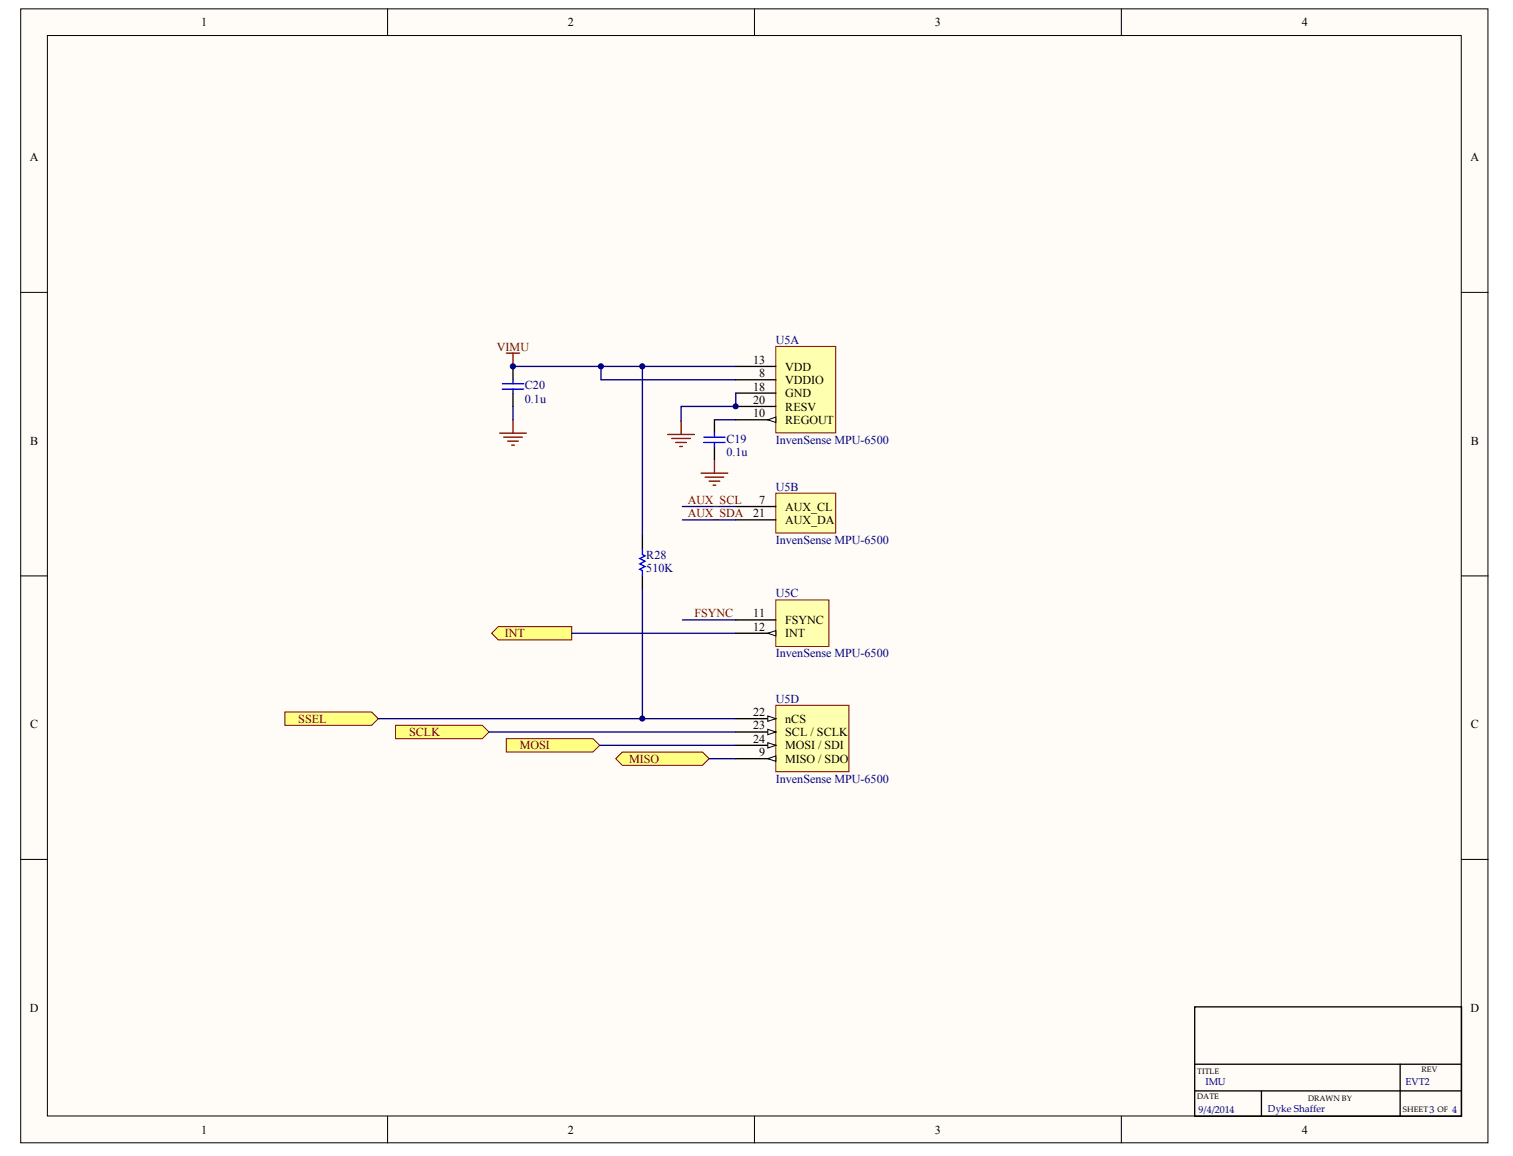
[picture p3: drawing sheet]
<svg xmlns="http://www.w3.org/2000/svg" width="274mm" height="209mm" viewBox="0 0 274 209" stroke-linecap="round" stroke-linejoin="round" font-family="sans-serif">
<g fill="#fffcf8" stroke="#000" stroke-width=".18">
<path d="M3.7 1.6h265.5v205.2h-265.5z"/>
<path d="M8.6 6.4h255.8v195.6h-255.8z"/>
</g>
<path d="M70.1 1.6v4.8M136.5 1.6v4.8M202.9 1.6v4.8M3.7 52.9h4.9M264.4 52.9h4.9M3.7 104.2h4.9M264.4 104.2h4.9M3.7 155.5h4.9M264.4 155.5h4.9M70.1 202v4.8M136.5 202v4.8M202.9 202v4.8" fill="none" stroke="#000" stroke-width=".18"/>
<path d="M216.2 182.2h48.2v19.8h-48.2zM216.2 197.4h48.2M216.2 192.6h48.2M228.2 197.4v4.6M253.3 192.6v9.4" fill="none" stroke="#000" stroke-width=".24"/>
<path d="M126.9 85.6h4.8M127.6 86.4h3.4M128.3 87.1h1.9M129 87.8h.5M129.3 83.2v2.4" fill="none" stroke="#800000" stroke-width=".24"/>
<g fill="#ffff80" stroke="#800000" stroke-width=".18">
<path d="M51.5 128.8h15.7l1.2 1.3-1.2 1.2h-15.7z" fill-rule="evenodd"/>
<path d="M112.6 136.1h14.5l1.2 1.2-1.2 1.2h-14.5l-1.2-1.2z" fill-rule="evenodd"/>
<path d="M71.6 131.3h15.7l1.2 1.2-1.2 1.2h-15.7z" fill-rule="evenodd"/>
<path d="M91.6 133.7h15.7l1.2 1.2-1.2 1.2h-15.7z" fill-rule="evenodd"/>
</g>
<path d="M140.4 62.7h10.8v15.6h-10.8z" fill="#ffffb0" stroke="#800000" stroke-width=".18"/>
<path d="M133.1 68.7h7.3M133.1 76h7.3" fill="none" stroke="#000" stroke-width=".24"/>
<path d="M138.9 76l1.5-.5v1z" fill="#fffcf8" stroke="#000" stroke-width=".18"/>
<path d="M133.1 66.3h7.3M133.1 71.1h7.3M133.1 73.6h7.3" fill="none" stroke="#000" stroke-width=".24"/>
<path d="M140.4 89.2h10.8v7.3h-10.8z" fill="#ffffb0" stroke="#800000" stroke-width=".18"/>
<path d="M133.1 91.7h7.3M133.1 94.1h7.3" fill="none" stroke="#000" stroke-width=".24"/>
<path d="M140.4 127.6h13.2v12.1h-13.2z" fill="#ffffb0" stroke="#800000" stroke-width=".18"/>
<path d="M133.1 137.3h7.3" fill="none" stroke="#000" stroke-width=".24"/>
<path d="M138.9 137.3l1.5-.5v1z" fill="#fffcf8" stroke="#000" stroke-width=".18"/>
<path d="M133.1 130.1h7.3" fill="none" stroke="#000" stroke-width=".24"/>
<path d="M138.9 129.6l1.5 .5-1.5 .4z" fill="#fffcf8" stroke="#000" stroke-width=".18"/>
<path d="M133.1 134.9h7.3" fill="none" stroke="#000" stroke-width=".24"/>
<path d="M138.9 134.4l1.5 .5-1.5 .5z" fill="#fffcf8" stroke="#000" stroke-width=".18"/>
<path d="M133.1 132.5h7.3" fill="none" stroke="#000" stroke-width=".24"/>
<path d="M138.9 132l1.5 .5-1.5 .5z" fill="#fffcf8" stroke="#000" stroke-width=".18"/>
<path d="M129.3 76h3.8M133.1 71.1v2.5" fill="none" stroke="#000080" stroke-width=".24"/>
<path d="M90.4 78.4h4.8M91.1 79.1h3.4M91.9 79.8h1.9M92.8 76v2.4M120.8 78.6h4.8M121.5 79.3h3.4M123.2 76.2v2.4M92.6 80.6h.5M122.3 80.1h1.9M123 80.8h.5" fill="none" stroke="#800000" stroke-width=".24"/>
<path d="M90.2 113.4h13.2v2.4h-13.2l-1.2-1.2z" fill-rule="evenodd" fill="#ffff80" stroke="#800000" stroke-width=".18"/>
<path d="M92.8 73.6v2.4M92.8 66.3h40.3M108.7 66.3v2.4h24.4M133.1 73.6h-9.9v2.6M123.5 91.7h9.6M123.5 94.1h9.6M103.4 114.6h29.7M123.5 112.2h9.6M88.5 132.5h44.6M108.5 134.9h24.6M128.3 137.3h4.8" fill="none" stroke="#000080" stroke-width=".24"/>
<path d="M91.6 63.9h2.4M92.8 63.9v2.4" fill="none" stroke="#800000" stroke-width=".24"/>
<path d="M140.4 108.6h9.6v8.4h-9.6z" fill="#ffffb0" stroke="#800000" stroke-width=".18"/>
<path d="M133.1 112.2h7.3M133.1 114.6h7.3" fill="none" stroke="#000" stroke-width=".24"/>
<path d="M138.9 114.6l1.5-.5v1z" fill="#fffcf8" stroke="#000" stroke-width=".18"/>
<path d="M92.8 66.3v2.4M92.8 71.1v2.5M129.3 76v2.4M116.2 97v2.4M129.3 80.8v2.4M116.2 104.2v2.4" fill="none" stroke="#000" stroke-width=".24"/>
<path d="M90.9 70.4h3.8M90.9 69.4h3.8M92.8 68.7v.7M92.8 70.4v.7M127.3 79.1h3.9M129.3 78.4v.7M116.2 99.4v1l.5 .2-1 .5 1 .5-1 .4 1 .5-1 .5 .5 .3v.9M127.3 80.1h3.9M129.3 80.1v.7" fill="none" stroke="#00f" stroke-width=".24"/>
<path d="M116.2 66.3v30.7M116.2 106.6v23.5M68.4 130.1h64.7" fill="none" stroke="#000080" stroke-width=".24"/>
<g fill="#000080" stroke="#000080" stroke-width=".18">
<circle cx="92.8" cy="66.3" r=".47"/>
<circle cx="108.7" cy="66.3" r=".46"/>
<circle cx="116.2" cy="130" r=".46"/>
<circle cx="116.2" cy="66.3" r=".46"/>
<circle cx="133.1" cy="73.5" r=".46"/>
</g>
<g font-size="2.2">
<text x="36.4" y="4.8">1</text>
<text x="102.8" y="4.8">2</text>
<text x="169.1" y="4.8">3</text>
<text x="235.5" y="4.8">4</text>
<text x="5.4" y="29.2">A</text>
<text x="266" y="29.2">A</text>
<text x="136.3" y="65.8">13</text>
<text x="136.3" y="70.7">18</text>
<text x="137.4" y="68.3">8</text>
<text x="142.1" y="69.5">VDDIO</text>
<text x="142.1" y="67.1">VDD</text>
<text x="142.1" y="71.9">GND</text>
<text x="136.3" y="75.5">10</text>
<text x="136.3" y="73.1">20</text>
<text x="142.1" y="76.7">REGOUT</text>
<text x="142.1" y="74.3">RESV</text>
<text x="5.4" y="80.5">B</text>
<text x="266.1" y="80.5">B</text>
<text x="136.3" y="93.6">21</text>
<text x="137.4" y="91.2">7</text>
<text x="142.1" y="92.4">AUX_CL</text>
<text x="142.1" y="94.8">AUX_DA</text>
<text x="136.3" y="111.7">11</text>
<text x="142.1" y="112.9">FSYNC</text>
<text x="136.3" y="114.1">12</text>
<text x="142.1" y="115.3">INT</text>
<text x="5.4" y="131.8">C</text>
<text x="136.3" y="129.6">22</text>
<text x="136.3" y="132">23</text>
<text x="142.1" y="130.8">nCS</text>
<text x="266.1" y="131.8">C</text>
<text x="136.3" y="134.4">24</text>
<text x="137.4" y="136.8">9</text>
<text x="142.1" y="135.6">MOSI / SDI</text>
<text x="142.1" y="133.2">SCL / SCLK</text>
<text x="142.1" y="138">MISO / SDO</text>
<text x="5.4" y="183.1">D</text>
<text x="266" y="183.1">D</text>
<text x="36.4" y="205.2">1</text>
<text x="102.8" y="205.2">2</text>
<text x="169.1" y="205.2">3</text>
<text x="235.5" y="205.2">4</text>
</g>
<g font-size="2.2" fill="#800000">
<text x="89.9" y="63.4">VIMU</text>
<text x="124.4" y="93.6">AUX_SDA</text>
<text x="124.4" y="91.2">AUX_SCL</text>
<text x="125.7" y="111.7">FSYNC</text>
<text x="91.3" y="115.3">INT</text>
<text x="54" y="130.8">SSEL</text>
<text x="74" y="133.2">SCLK</text>
<text x="94" y="135.6">MOSI</text>
<text x="113.8" y="138">MISO</text>
</g>
<g font-size="2.2" fill="#000080">
<text x="140.4" y="62.2">U5A</text>
<text x="95" y="70.4">C20</text>
<text x="95" y="72.9">0.1u</text>
<text x="131.4" y="80.1">C19</text>
<text x="131.4" y="82.5">0.1u</text>
<text x="140.4" y="80.3">InvenSense MPU-6500</text>
<text x="140.4" y="88.8">U5B</text>
<text x="116.9" y="101.1">R28</text>
<text x="140.4" y="98.5">InvenSense MPU-6500</text>
<text x="116.9" y="103.5">510K</text>
<text x="140.4" y="108.1">U5C</text>
<text x="140.4" y="118.9">InvenSense MPU-6500</text>
<text x="140.4" y="127.2">U5D</text>
<text x="140.4" y="141.6">InvenSense MPU-6500</text>
</g>
<g font-size="1.8" fill="#000080">
<text x="218.1" y="196.4">IMU</text>
<text x="254.3" y="196.4">EVT2</text>
<text x="216.9" y="201.5">9/4/2014</text>
<text x="229.4" y="201.2">Dyke Shaffer</text>
<text x="258.6" y="201.5">3</text>
<text x="262.8" y="201.5">4</text>
</g>
<g font-size="1.4">
<text x="216.6" y="194.3">TITLE</text>
<text x="257.2" y="194.1">REV</text>
<text x="216.6" y="198.9">DATE</text>
<text x="236.7" y="199.2">DRAWN BY</text>
<text x="253.8" y="201.3">SHEET</text>
<text x="260.1" y="201.3">OF</text>
</g>
</svg>
